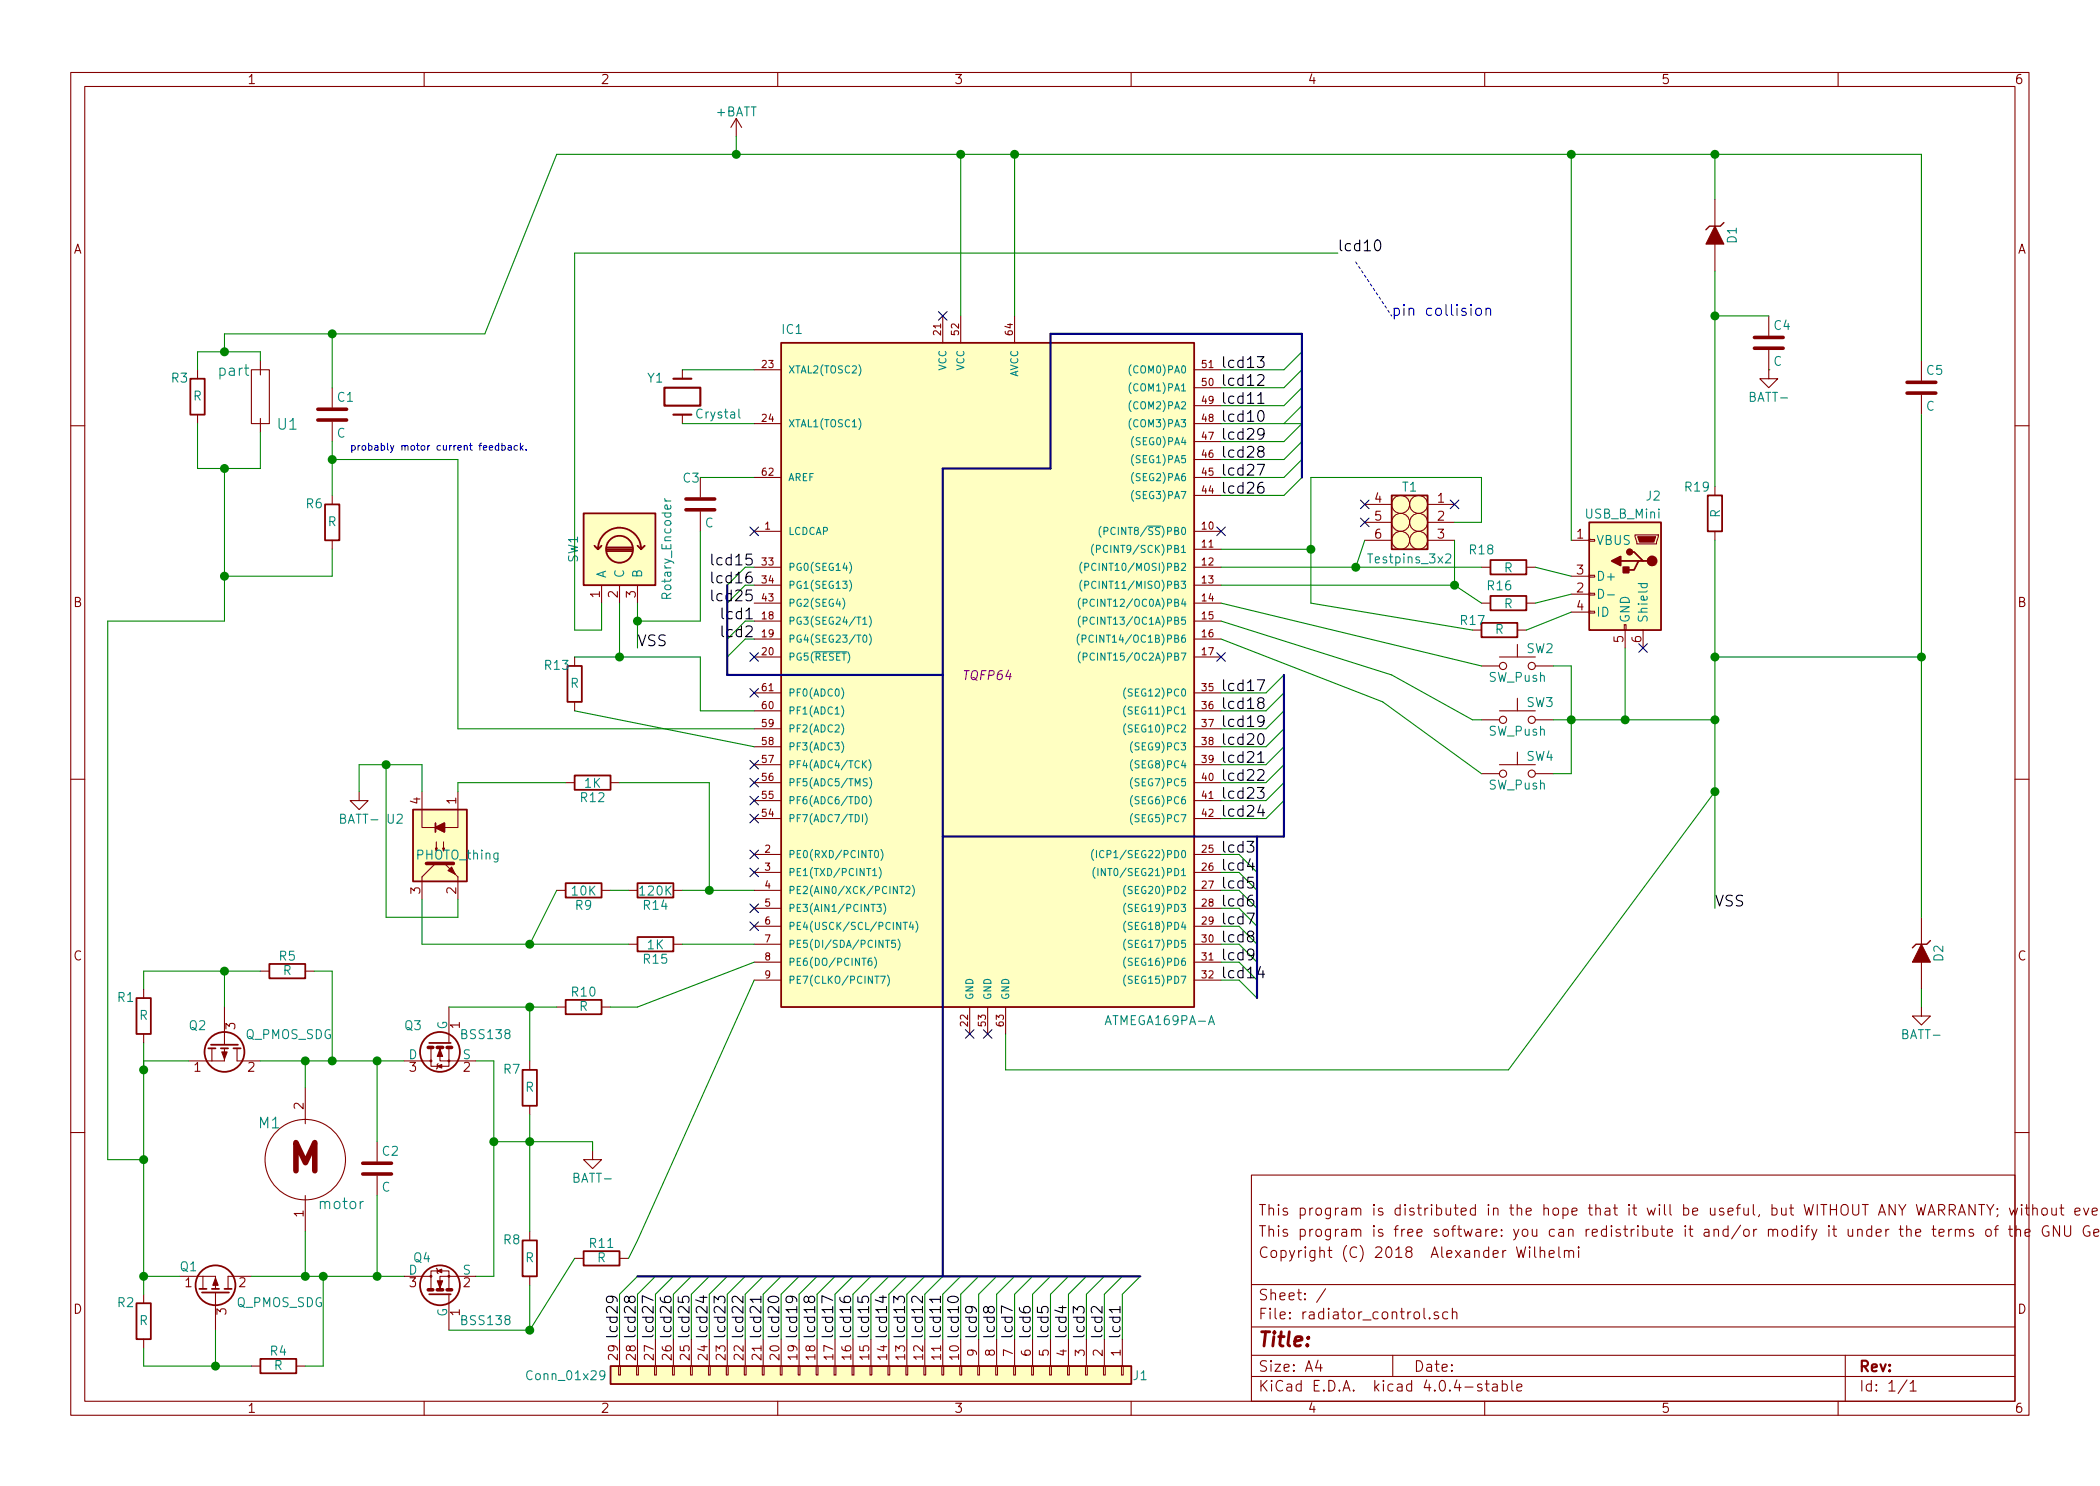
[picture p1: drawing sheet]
EESchema Schematic File Version 2
LIBS:parts
LIBS:radiator_control-cache
EELAYER 25 0
EELAYER END
$Descr A4 11693 8268
encoding utf-8
Sheet 1 1
Title ""
Date ""
Rev ""
Comp ""
Comment1 "Copyright (C) 2018  Alexander Wilhelmi"
Comment2 "This program is free software: you can redistribute it and/or modify it under the terms of the GNU General Public License as published by the Free Software Foundation, either version 3 of the License, or (at your option) any later version."
Comment3 "This program is distributed in the hope that it will be useful, but WITHOUT ANY WARRANTY; without even the implied warranty of MERCHANTABILITY or FITNESS FOR A PARTICULAR PURPOSE.  See the GNU General Public License for more details. You should have recei"
Comment4 ""
$EndDescr
$Comp
L ATMEGA169PA-A IC1
U 1 1
P 5500 3750
F 0 "IC1" H 4350 5650 50  0000 L BNN
F 1 "ATMEGA169PA-A" H 6150 1800 50  0000 L BNN
F 2 "TQFP64" H 5500 3750 50  0000 C CIN
F 3 "" H 5500 3750 50  0000 C CNN
	1    5500 3750
	1    0    0    -1  
$EndComp
$Comp
L Crystal Y1
U 1 1
P 3800 2200
F 0 "Y1" V 3900 2350 50  0000 C CNN
F 1 "Crystal" V 3700 2000 50  0000 C CNN
F 2 "" H 3800 2200 50  0000 C CNN
F 3 "" H 3800 2200 50  0000 C CNN
	1    3800 2200
	0    -1   -1   0   
$EndComp
$Comp
L BSS138 Q4
U 1 1
P 2450 7200
F 0 "Q4" V 2650 7250 50  0000 L CNN
F 1 "BSS138" V 2300 6800 50  0000 L CNN
F 2 "TO_SOT_Packages_SMD:SOT-23" H 2650 7125 50  0001 L CIN
F 3 "" H 2450 7200 50  0000 L CNN
	1    2450 7200
	0    -1   -1   0   
$EndComp
$Comp
L Q_PMOS_SDG Q2
U 1 1
P 1250 5800
F 0 "Q2" V 1150 5700 50  0000 R CNN
F 1 "Q_PMOS_SDG" V 1200 6400 50  0000 R CNN
F 2 "" H 1450 5900 50  0000 C CNN
F 3 "" H 1250 5800 50  0000 C CNN
	1    1250 5800
	0    1    1    0   
$EndComp
$Comp
L C C4
U 1 1
P 9850 1900
F 0 "C4" H 9875 2000 50  0000 L CNN
F 1 "C" H 9875 1800 50  0000 L CNN
F 2 "" H 9888 1750 50  0000 C CNN
F 3 "" H 9850 1900 50  0000 C CNN
	1    9850 1900
	1    0    0    -1  
$EndComp
$Comp
L motor M1
U 1 1
P 1700 6450
F 0 "M1" V 1900 6650 60  0000 C CNN
F 1 "motor" V 1450 6250 60  0000 C CNN
F 2 "" H 1700 6450 60  0001 C CNN
F 3 "" H 1700 6450 60  0001 C CNN
	1    1700 6450
	0    -1   -1   0   
$EndComp
$Comp
L +BATT #PWR01
U 1 1
P 4100 750
F 0 "#PWR01" H 4100 600 50  0001 C CNN
F 1 "+BATT" H 4100 890 50  0000 C CNN
F 2 "" H 4100 750 50  0001 C CNN
F 3 "" H 4100 750 50  0001 C CNN
	1    4100 750 
	1    0    0    -1  
$EndComp
$Comp
L Conn_01x29 J1
U 1 1
P 4850 7650
F 0 "J1" V 4850 9150 50  0000 C CNN
F 1 "Conn_01x29" V 4850 5950 50  0000 C CNN
F 2 "" H 4850 7650 50  0001 C CNN
F 3 "" H 4850 7650 50  0001 C CNN
	1    4850 7650
	0    1    1    0   
$EndComp
$Comp
L C C2
U 1 1
P 2100 6500
F 0 "C2" H 2125 6600 50  0000 L CNN
F 1 "C" H 2125 6400 50  0000 L CNN
F 2 "" H 2138 6350 50  0000 C CNN
F 3 "" H 2100 6500 50  0000 C CNN
	1    2100 6500
	1    0    0    -1  
$EndComp
$Comp
L Testpins_3x2 T1
U 1 1
P 7900 2900
F 0 "T1" H 7950 3100 50  0000 C CNN
F 1 "Testpins_3x2" H 7950 2700 50  0000 C CNN
F 2 "" H 7900 2900 50  0001 C CNN
F 3 "" H 7900 2900 50  0001 C CNN
	1    7900 2900
	-1   0    0    -1  
$EndComp
$Comp
L R R11
U 1 1
P 3350 7000
F 0 "R11" V 3430 7000 50  0000 C CNN
F 1 "R" V 3350 7000 50  0000 C CNN
F 2 "" H 3350 7000 50  0001 C CNN
F 3 "" H 3350 7000 50  0001 C CNN
	1    3350 7000
	0    -1   -1   0   
$EndComp
$Comp
L R R10
U 1 1
P 3250 5600
F 0 "R10" V 3330 5600 50  0000 C CNN
F 1 "R" V 3250 5600 50  0000 C CNN
F 2 "" H 3250 5600 50  0001 C CNN
F 3 "" H 3250 5600 50  0001 C CNN
	1    3250 5600
	0    -1   -1   0   
$EndComp
$Comp
L BSS138 Q3
U 1 1
P 2450 5800
F 0 "Q3" V 2350 5900 50  0000 L CNN
F 1 "BSS138" V 2400 5400 50  0000 L CNN
F 2 "TO_SOT_Packages_SMD:SOT-23" H 2650 5725 50  0001 L CIN
F 3 "" H 2450 5800 50  0000 L CNN
	1    2450 5800
	0    -1   1    0   
$EndComp
$Comp
L R R7
U 1 1
P 2950 6050
F 0 "R7" H 3050 5950 50  0000 C CNN
F 1 "R" H 2950 6050 50  0000 C CNN
F 2 "" H 2950 6050 50  0001 C CNN
F 3 "" H 2950 6050 50  0001 C CNN
	1    2950 6050
	-1   0    0    1   
$EndComp
$Comp
L R R8
U 1 1
P 2950 7000
F 0 "R8" H 3050 6900 50  0000 C CNN
F 1 "R" H 2950 7000 50  0000 C CNN
F 2 "" H 2950 7000 50  0001 C CNN
F 3 "" H 2950 7000 50  0001 C CNN
	1    2950 7000
	-1   0    0    1   
$EndComp
$Comp
L BATT- #PWR02
U 1 1
P 3300 6400
F 0 "#PWR02" H 3300 6150 50  0001 C CNN
F 1 "BATT-" H 3300 6250 50  0000 C CNN
F 2 "" H 3300 6400 50  0001 C CNN
F 3 "" H 3300 6400 50  0001 C CNN
	1    3300 6400
	1    0    0    -1  
$EndComp
$Comp
L Q_PMOS_SDG Q1
U 1 1
P 1200 7200
F 0 "Q1" V 1350 7100 50  0000 R CNN
F 1 "Q_PMOS_SDG" V 1150 7800 50  0000 R CNN
F 2 "" H 1400 7300 50  0000 C CNN
F 3 "" H 1200 7200 50  0000 C CNN
	1    1200 7200
	0    1    -1   0   
$EndComp
$Comp
L R R2
U 1 1
P 800 7350
F 0 "R2" H 900 7250 50  0000 C CNN
F 1 "R" H 800 7350 50  0000 C CNN
F 2 "" H 800 7350 50  0001 C CNN
F 3 "" H 800 7350 50  0001 C CNN
	1    800  7350
	-1   0    0    1   
$EndComp
$Comp
L R R1
U 1 1
P 800 5650
F 0 "R1" H 900 5550 50  0000 C CNN
F 1 "R" H 800 5650 50  0000 C CNN
F 2 "" H 800 5650 50  0001 C CNN
F 3 "" H 800 5650 50  0001 C CNN
	1    800  5650
	-1   0    0    1   
$EndComp
$Comp
L R R5
U 1 1
P 1600 5400
F 0 "R5" V 1680 5400 50  0000 C CNN
F 1 "R" V 1600 5400 50  0000 C CNN
F 2 "" H 1600 5400 50  0001 C CNN
F 3 "" H 1600 5400 50  0001 C CNN
	1    1600 5400
	0    -1   -1   0   
$EndComp
$Comp
L R R4
U 1 1
P 1550 7600
F 0 "R4" V 1630 7600 50  0000 C CNN
F 1 "R" V 1550 7600 50  0000 C CNN
F 2 "" H 1550 7600 50  0001 C CNN
F 3 "" H 1550 7600 50  0001 C CNN
	1    1550 7600
	0    -1   -1   0   
$EndComp
$Comp
L R R3
U 1 1
P 1100 2200
F 0 "R3" H 1200 2100 50  0000 C CNN
F 1 "R" H 1100 2200 50  0000 C CNN
F 2 "" H 1100 2200 50  0001 C CNN
F 3 "" H 1100 2200 50  0001 C CNN
	1    1100 2200
	-1   0    0    1   
$EndComp
$Comp
L part U1
U 1 1
P 1450 2200
F 0 "U1" H 1600 2050 60  0000 C CNN
F 1 "part" H 1300 2350 60  0000 C CNN
F 2 "" H 1450 2200 60  0001 C CNN
F 3 "" H 1450 2200 60  0001 C CNN
	1    1450 2200
	1    0    0    -1  
$EndComp
$Comp
L C C1
U 1 1
P 1850 2300
F 0 "C1" H 1875 2400 50  0000 L CNN
F 1 "C" H 1875 2200 50  0000 L CNN
F 2 "" H 1888 2150 50  0000 C CNN
F 3 "" H 1850 2300 50  0000 C CNN
	1    1850 2300
	1    0    0    -1  
$EndComp
$Comp
L R R6
U 1 1
P 1850 2900
F 0 "R6" H 1950 2800 50  0000 C CNN
F 1 "R" H 1850 2900 50  0000 C CNN
F 2 "" H 1850 2900 50  0001 C CNN
F 3 "" H 1850 2900 50  0001 C CNN
	1    1850 2900
	-1   0    0    1   
$EndComp
$Comp
L ZENER_or_so D2
U 1 1
P 10700 5300
F 0 "D2" H 10700 5400 50  0000 C CNN
F 1 "ZENER" H 10700 5200 50  0001 C CNN
F 2 "" H 10700 5300 50  0000 C CNN
F 3 "" H 10700 5300 50  0000 C CNN
	1    10700 5300
	0    1    1    0   
$EndComp
$Comp
L C C5
U 1 1
P 10700 2150
F 0 "C5" H 10725 2250 50  0000 L CNN
F 1 "C" H 10725 2050 50  0000 L CNN
F 2 "" H 10738 2000 50  0000 C CNN
F 3 "" H 10700 2150 50  0000 C CNN
	1    10700 2150
	1    0    0    -1  
$EndComp
$Comp
L Rotary_Encoder SW1
U 1 1
P 3450 3050
F 0 "SW1" H 3450 3310 50  0000 C CNN
F 1 "Rotary_Encoder" H 3450 2790 50  0000 C CNN
F 2 "" H 3350 3210 50  0001 C CNN
F 3 "" H 3450 3310 50  0001 C CNN
	1    3450 3050
	0    -1   -1   0   
$EndComp
$Comp
L SW_Push SW2
U 1 1
P 8450 3700
F 0 "SW2" H 8500 3800 50  0000 L CNN
F 1 "SW_Push" H 8450 3640 50  0000 C CNN
F 2 "" H 8450 3900 50  0001 C CNN
F 3 "" H 8450 3900 50  0001 C CNN
	1    8450 3700
	1    0    0    -1  
$EndComp
$Comp
L SW_Push SW3
U 1 1
P 8450 4000
F 0 "SW3" H 8500 4100 50  0000 L CNN
F 1 "SW_Push" H 8450 3940 50  0000 C CNN
F 2 "" H 8450 4200 50  0001 C CNN
F 3 "" H 8450 4200 50  0001 C CNN
	1    8450 4000
	1    0    0    -1  
$EndComp
$Comp
L SW_Push SW4
U 1 1
P 8450 4300
F 0 "SW4" H 8500 4400 50  0000 L CNN
F 1 "SW_Push" H 8450 4240 50  0000 C CNN
F 2 "" H 8450 4500 50  0001 C CNN
F 3 "" H 8450 4500 50  0001 C CNN
	1    8450 4300
	1    0    0    -1  
$EndComp
$Comp
L ZENER_or_so D1
U 1 1
P 9550 1300
F 0 "D1" H 9550 1400 50  0000 C CNN
F 1 "ZENER" H 9550 1200 50  0001 C CNN
F 2 "" H 9550 1300 50  0000 C CNN
F 3 "" H 9550 1300 50  0000 C CNN
	1    9550 1300
	0    1    1    0   
$EndComp
$Comp
L USB_B_Mini J2
U 1 1
P 9050 3200
F 0 "J2" H 8850 3650 50  0000 L CNN
F 1 "USB_B_Mini" H 8850 3550 50  0000 L CNN
F 2 "" H 9200 3150 50  0001 C CNN
F 3 "" H 9200 3150 50  0001 C CNN
	1    9050 3200
	-1   0    0    -1  
$EndComp
$Comp
L R R19
U 1 1
P 9550 2850
F 0 "R19" H 9450 3000 50  0000 C CNN
F 1 "R" V 9550 2850 50  0000 C CNN
F 2 "" H 9550 2850 50  0001 C CNN
F 3 "" H 9550 2850 50  0001 C CNN
	1    9550 2850
	1    0    0    -1  
$EndComp
$Comp
L R R13
U 1 1
P 3200 3800
F 0 "R13" H 3300 3700 50  0000 C CNN
F 1 "R" H 3200 3800 50  0000 C CNN
F 2 "" H 3200 3800 50  0001 C CNN
F 3 "" H 3200 3800 50  0001 C CNN
	1    3200 3800
	-1   0    0    1   
$EndComp
Text Label 9550 5050 0    60   ~ 0
VSS
Text Label 3550 3600 0    60   ~ 0
VSS
$Comp
L BATT- #PWR03
U 1 1
P 2000 4400
F 0 "#PWR03" H 2000 4150 50  0001 C CNN
F 1 "BATT-" H 2000 4250 50  0000 C CNN
F 2 "" H 2000 4400 50  0001 C CNN
F 3 "" H 2000 4400 50  0001 C CNN
	1    2000 4400
	1    0    0    -1  
$EndComp
$Comp
L R R12
U 1 1
P 3300 4350
F 0 "R12" V 3380 4350 50  0000 C CNN
F 1 "1K" V 3300 4350 50  0000 C CNN
F 2 "" H 3300 4350 50  0001 C CNN
F 3 "" H 3300 4350 50  0001 C CNN
	1    3300 4350
	0    1    1    0   
$EndComp
$Comp
L R R14
U 1 1
P 3650 4950
F 0 "R14" V 3730 4950 50  0000 C CNN
F 1 "120K" V 3650 4950 50  0000 C CNN
F 2 "" H 3650 4950 50  0001 C CNN
F 3 "" H 3650 4950 50  0001 C CNN
	1    3650 4950
	0    1    1    0   
$EndComp
$Comp
L R R15
U 1 1
P 3650 5250
F 0 "R15" V 3730 5250 50  0000 C CNN
F 1 "1K" V 3650 5250 50  0000 C CNN
F 2 "" H 3650 5250 50  0001 C CNN
F 3 "" H 3650 5250 50  0001 C CNN
	1    3650 5250
	0    1    1    0   
$EndComp
$Comp
L R R9
U 1 1
P 3250 4950
F 0 "R9" V 3330 4950 50  0000 C CNN
F 1 "10K" V 3250 4950 50  0000 C CNN
F 2 "" H 3250 4950 50  0001 C CNN
F 3 "" H 3250 4950 50  0001 C CNN
	1    3250 4950
	0    1    1    0   
$EndComp
$Comp
L LTV-358T U2
U 1 1
P 2450 4700
F 0 "U2" V 2300 4450 50  0000 C CNN
F 1 "PHOTO_thing" V 2500 4800 50  0000 C CNN
F 2 "" H 2450 4700 50  0000 C CNN
F 3 "" H 2450 4700 50  0000 C CNN
	1    2450 4700
	0    1    1    0   
$EndComp
$Comp
L R R18
U 1 1
P 8400 3150
F 0 "R18" V 8300 3000 50  0000 C CNN
F 1 "R" V 8400 3150 50  0000 C CNN
F 2 "" H 8400 3150 50  0001 C CNN
F 3 "" H 8400 3150 50  0001 C CNN
	1    8400 3150
	0    1    1    0   
$EndComp
$Comp
L R R17
U 1 1
P 8350 3500
F 0 "R17" V 8400 3650 50  0000 C CNN
F 1 "R" V 8350 3500 50  0000 C CNN
F 2 "" H 8350 3500 50  0001 C CNN
F 3 "" H 8350 3500 50  0001 C CNN
	1    8350 3500
	0    -1   -1   0   
$EndComp
$Comp
L R R16
U 1 1
P 8400 3350
F 0 "R16" V 8300 3300 50  0000 C CNN
F 1 "R" V 8400 3350 50  0000 C CNN
F 2 "" H 8400 3350 50  0001 C CNN
F 3 "" H 8400 3350 50  0001 C CNN
	1    8400 3350
	0    1    1    0   
$EndComp
Text Notes 1950 2500 0    39   ~ 0
probably motor current feedback.
$Comp
L C C3
U 1 1
P 3900 2800
F 0 "C3" H 3800 2950 50  0000 L CNN
F 1 "C" H 3925 2700 50  0000 L CNN
F 2 "" H 3938 2650 50  0000 C CNN
F 3 "" H 3900 2800 50  0000 C CNN
	1    3900 2800
	1    0    0    -1  
$EndComp
Entry Wire Line
	4050 3550 4150 3450
Entry Wire Line
	4050 3650 4150 3550
Entry Wire Line
	6900 4750 7000 4850
Entry Wire Line
	6900 4850 7000 4950
Entry Wire Line
	6900 4950 7000 5050
Entry Wire Line
	6900 5050 7000 5150
Entry Wire Line
	6900 5150 7000 5250
Entry Wire Line
	6900 5250 7000 5350
Entry Wire Line
	6900 5350 7000 5450
Entry Wire Line
	4050 3250 4150 3150
Entry Wire Line
	4050 3350 4150 3250
Text Label 4200 3450 2    60   ~ 0
lcd1
Text Label 4200 3550 2    60   ~ 0
lcd2
Text Label 6800 4750 0    60   ~ 0
lcd3
Text Label 6800 4850 0    60   ~ 0
lcd4
Text Label 6800 4950 0    60   ~ 0
lcd5
Text Label 6800 5050 0    60   ~ 0
lcd6
Text Label 6800 5150 0    60   ~ 0
lcd7
Text Label 6800 5250 0    60   ~ 0
lcd8
Text Label 6800 5350 0    60   ~ 0
lcd9
Text Label 6800 2350 0    60   ~ 0
lcd10
Text Label 6800 2050 0    60   ~ 0
lcd13
Text Label 6800 2150 0    60   ~ 0
lcd12
Text Label 6800 2250 0    60   ~ 0
lcd11
Text Label 6800 5450 0    60   ~ 0
lcd14
Text Notes 7750 1750 0    60   ~ 0
pin collision
Text Label 6150 7450 1    60   ~ 0
lcd2
Text Label 6050 7450 1    60   ~ 0
lcd3
Text Label 5950 7450 1    60   ~ 0
lcd4
Text Label 5850 7450 1    60   ~ 0
lcd5
Text Label 5750 7450 1    60   ~ 0
lcd6
Text Label 5650 7450 1    60   ~ 0
lcd7
Text Label 5550 7450 1    60   ~ 0
lcd8
Text Label 5450 7450 1    60   ~ 0
lcd9
Text Label 5350 7450 1    60   ~ 0
lcd10
Text Label 5250 7450 1    60   ~ 0
lcd11
Text Label 5150 7450 1    60   ~ 0
lcd12
Text Label 5050 7450 1    60   ~ 0
lcd13
Text Label 4950 7450 1    60   ~ 0
lcd14
Text Label 4850 7450 1    60   ~ 0
lcd15
Text Label 4750 7450 1    60   ~ 0
lcd16
Text Label 4650 7450 1    60   ~ 0
lcd17
Text Label 4550 7450 1    60   ~ 0
lcd18
Text Label 4450 7450 1    60   ~ 0
lcd19
Text Label 4350 7450 1    60   ~ 0
lcd20
Text Label 4250 7450 1    60   ~ 0
lcd21
Text Label 4150 7450 1    60   ~ 0
lcd22
Text Label 4050 7450 1    60   ~ 0
lcd23
Text Label 3950 7450 1    60   ~ 0
lcd24
Text Label 3850 7450 1    60   ~ 0
lcd25
Text Label 3750 7450 1    60   ~ 0
lcd26
Text Label 3650 7450 1    60   ~ 0
lcd27
Text Label 3550 7450 1    60   ~ 0
lcd28
Text Label 3450 7450 1    60   ~ 0
lcd29
Entry Wire Line
	6900 5450 7000 5550
Entry Wire Line
	6250 7200 6350 7100
Entry Wire Line
	6150 7200 6250 7100
Entry Wire Line
	6050 7200 6150 7100
Entry Wire Line
	5950 7200 6050 7100
Entry Wire Line
	5850 7200 5950 7100
Entry Wire Line
	5750 7200 5850 7100
Entry Wire Line
	5650 7200 5750 7100
Entry Wire Line
	5550 7200 5650 7100
Entry Wire Line
	5450 7200 5550 7100
Entry Wire Line
	5350 7200 5450 7100
Entry Wire Line
	5250 7200 5350 7100
Entry Wire Line
	5150 7200 5250 7100
Entry Wire Line
	5050 7200 5150 7100
Entry Wire Line
	4950 7200 5050 7100
Entry Wire Line
	4850 7200 4950 7100
Entry Wire Line
	4750 7200 4850 7100
Entry Wire Line
	4650 7200 4750 7100
Entry Wire Line
	4550 7200 4650 7100
Entry Wire Line
	4450 7200 4550 7100
Entry Wire Line
	4350 7200 4450 7100
Entry Wire Line
	4250 7200 4350 7100
Entry Wire Line
	4150 7200 4250 7100
Entry Wire Line
	4050 7200 4150 7100
Entry Wire Line
	3950 7200 4050 7100
Entry Wire Line
	3850 7200 3950 7100
Entry Wire Line
	3750 7200 3850 7100
Entry Wire Line
	3650 7200 3750 7100
Entry Wire Line
	3550 7200 3650 7100
Entry Wire Line
	3450 7200 3550 7100
Text Label 4200 3150 2    60   ~ 0
lcd15
Text Label 4200 3250 2    60   ~ 0
lcd16
Text Label 6800 3850 0    60   ~ 0
lcd17
Text Label 6800 3950 0    60   ~ 0
lcd18
Text Label 6800 4050 0    60   ~ 0
lcd19
Text Label 6800 4150 0    60   ~ 0
lcd20
Text Label 6800 4250 0    60   ~ 0
lcd21
Text Label 6800 4350 0    60   ~ 0
lcd22
Text Label 6800 4450 0    60   ~ 0
lcd23
Text Label 6800 4550 0    60   ~ 0
lcd24
Text Label 4200 3350 2    60   ~ 0
lcd25
Text Label 6800 2750 0    60   ~ 0
lcd26
Text Label 6800 2650 0    60   ~ 0
lcd27
Text Label 6800 2550 0    60   ~ 0
lcd28
Text Label 6800 2450 0    60   ~ 0
lcd29
Entry Wire Line
	7050 4550 7150 4450
Entry Wire Line
	7050 4450 7150 4350
Entry Wire Line
	7050 4350 7150 4250
Entry Wire Line
	7050 4250 7150 4150
Entry Wire Line
	7050 4150 7150 4050
Entry Wire Line
	7050 4050 7150 3950
Entry Wire Line
	7050 3950 7150 3850
Entry Wire Line
	7050 3850 7150 3750
Entry Wire Line
	7150 2750 7250 2650
Entry Wire Line
	7150 2650 7250 2550
Entry Wire Line
	7150 2550 7250 2450
Entry Wire Line
	7150 2450 7250 2350
Entry Wire Line
	7150 2350 7250 2250
Entry Wire Line
	7150 2250 7250 2150
Entry Wire Line
	7150 2150 7250 2050
Entry Wire Line
	7150 2050 7250 1950
Text Label 7450 1400 0    60   ~ 0
lcd10
NoConn ~ 4200 4550
NoConn ~ 4200 4450
NoConn ~ 4200 4350
NoConn ~ 4200 4250
NoConn ~ 4200 3850
NoConn ~ 4200 3650
NoConn ~ 4200 5050
NoConn ~ 4200 5150
NoConn ~ 4200 4850
NoConn ~ 4200 4750
NoConn ~ 4200 2950
NoConn ~ 6800 2950
NoConn ~ 6800 3650
NoConn ~ 5250 1750
NoConn ~ 5500 5750
NoConn ~ 5400 5750
NoConn ~ 9150 3600
NoConn ~ 7600 2800
NoConn ~ 7600 2900
NoConn ~ 8100 2800
Text Label 6250 7450 1    60   ~ 0
lcd1
$Comp
L BATT- #PWR04
U 1 1
P 10700 5600
F 0 "#PWR04" H 10700 5350 50  0001 C CNN
F 1 "BATT-" H 10700 5450 50  0000 C CNN
F 2 "" H 10700 5600 50  0001 C CNN
F 3 "" H 10700 5600 50  0001 C CNN
	1    10700 5600
	1    0    0    -1  
$EndComp
Wire Wire Line
	3550 5600 4200 5350
Wire Wire Line
	2950 6200 2950 6850
Wire Wire Line
	3300 6350 3300 6400
Connection ~ 2950 6350
Wire Wire Line
	2100 5900 2100 6350
Connection ~ 2100 5900
Wire Wire Line
	2100 7100 2100 6650
Wire Wire Line
	1400 7100 2250 7100
Connection ~ 2100 7100
Connection ~ 1700 7100
Wire Wire Line
	1700 7100 1700 6850
Connection ~ 1700 5900
Wire Wire Line
	1450 5900 2250 5900
Wire Wire Line
	1700 5900 1700 6050
Wire Wire Line
	800  7600 1400 7600
Wire Wire Line
	1200 7600 1200 7400
Wire Wire Line
	800  5400 1450 5400
Connection ~ 1250 5400
Wire Wire Line
	1250 5600 1250 5400
Connection ~ 1200 7600
Wire Wire Line
	2650 5900 2750 5900
Wire Wire Line
	2750 5900 2750 7100
Wire Wire Line
	2750 7100 2650 7100
Connection ~ 2750 6350
Wire Wire Line
	2500 7400 2950 7400
Wire Wire Line
	2950 7400 3200 7000
Wire Wire Line
	3400 5600 3550 5600
Wire Wire Line
	2750 6350 3300 6350
Wire Wire Line
	1850 5900 1850 5400
Connection ~ 1850 5900
Wire Wire Line
	1800 7600 1800 7100
Connection ~ 1800 7100
Connection ~ 2950 5600
Wire Wire Line
	2500 5600 3100 5600
Wire Wire Line
	2950 5600 2950 5900
Wire Wire Line
	2950 7400 2950 7150
Connection ~ 2950 7400
Wire Wire Line
	3500 7000 3550 6900
Wire Wire Line
	3550 6900 4200 5450
Connection ~ 800  6450
Connection ~ 800  5950
Connection ~ 800  7100
Wire Wire Line
	800  5900 800  7200
Wire Wire Line
	600  6450 800  6450
Wire Wire Line
	1050 5900 800  5900
Wire Wire Line
	800  7100 1000 7100
Wire Wire Line
	1250 1850 2700 1850
Connection ~ 1850 1850
Connection ~ 1850 2550
Wire Wire Line
	6800 3350 8250 3700
Wire Wire Line
	6800 3450 7750 3750
Wire Wire Line
	7750 3750 8200 4000
Wire Wire Line
	8200 4000 8250 4000
Wire Wire Line
	6800 3550 7700 3900
Wire Wire Line
	7700 3900 8250 4300
Wire Wire Line
	1850 2450 1850 2750
Wire Wire Line
	1850 1850 1850 2150
Connection ~ 1250 2600
Wire Wire Line
	1100 2350 1100 2600
Wire Wire Line
	1100 2600 1450 2600
Wire Wire Line
	1450 2600 1450 2400
Wire Wire Line
	1250 2600 1250 3450
Wire Wire Line
	1250 3450 600  3450
Wire Wire Line
	600  3450 600  6450
Wire Wire Line
	800  5500 800  5400
Wire Wire Line
	800  5800 800  5950
Wire Wire Line
	800  7500 800  7600
Wire Wire Line
	1800 7600 1700 7600
Wire Wire Line
	1850 5400 1750 5400
Wire Wire Line
	10700 2300 10700 5100
Wire Wire Line
	10700 5500 10700 5600
Wire Wire Line
	1100 1950 1450 1950
Wire Wire Line
	1450 1950 1450 2000
Wire Wire Line
	1100 1950 1100 2050
Connection ~ 10700 3650
Wire Wire Line
	9550 4000 8650 4000
Wire Wire Line
	9550 3000 9550 5050
Wire Wire Line
	9550 3650 10700 3650
Connection ~ 8750 4000
Wire Wire Line
	8750 3700 8750 4300
Wire Wire Line
	8750 3700 8650 3700
Wire Wire Line
	8750 4300 8650 4300
Connection ~ 1250 1950
Wire Wire Line
	1250 1950 1250 1850
Wire Wire Line
	1850 2550 2550 2550
Connection ~ 1250 3200
Wire Wire Line
	1850 3050 1850 3200
Wire Wire Line
	1850 3200 1250 3200
Wire Wire Line
	3800 2350 4200 2350
Wire Wire Line
	3800 2050 4200 2050
Wire Wire Line
	2700 1850 3100 850 
Wire Wire Line
	3100 850  10700 850 
Connection ~ 4100 850 
Wire Wire Line
	4100 850  4100 750 
Wire Wire Line
	9550 850  9550 1100
Wire Wire Line
	9550 1500 9550 2700
Wire Wire Line
	10700 850  10700 2000
Connection ~ 9550 1750
Wire Wire Line
	9550 1750 9850 1750
Wire Wire Line
	9850 2050 9850 2050
Connection ~ 9550 850 
Connection ~ 9550 3650
Connection ~ 9550 4400
Wire Wire Line
	8750 850  8750 3000
Connection ~ 8750 850 
Wire Wire Line
	5650 850  5650 1750
Connection ~ 5650 850 
Wire Wire Line
	4200 4150 3200 3950
Wire Wire Line
	3200 3650 3900 3650
Connection ~ 3450 3650
Wire Wire Line
	3450 3350 3450 3650
Wire Wire Line
	3550 3350 3550 3600
Wire Wire Line
	3350 3350 3350 3500
Wire Wire Line
	3350 3500 3200 3500
Wire Wire Line
	3200 3500 3200 1400
Wire Wire Line
	3200 1400 7450 1400
Wire Wire Line
	6800 2350 7250 2350
Wire Wire Line
	5350 850  5350 1750
Connection ~ 5350 850 
Wire Wire Line
	3900 3650 3900 3950
Wire Wire Line
	3900 3950 4200 3950
Wire Wire Line
	2550 4050 4200 4050
Wire Wire Line
	2550 2550 2550 4050
Wire Wire Line
	2550 4350 3150 4350
Wire Wire Line
	3450 4350 3950 4350
Wire Wire Line
	3950 4350 3950 4950
Wire Wire Line
	3800 4950 4200 4950
Connection ~ 3950 4950
Wire Wire Line
	3400 4950 3500 4950
Wire Wire Line
	2350 5000 2350 5250
Wire Wire Line
	2350 5250 3500 5250
Wire Wire Line
	2550 5000 2550 5100
Wire Wire Line
	2000 4400 2000 4250
Wire Wire Line
	2000 4250 2350 4250
Wire Wire Line
	2350 4250 2350 4400
Wire Wire Line
	2550 5100 2150 5100
Wire Wire Line
	2150 5100 2150 4250
Connection ~ 2150 4250
Wire Wire Line
	3800 5250 4200 5250
Wire Wire Line
	3100 4950 2950 5250
Connection ~ 2950 5250
Wire Wire Line
	2550 4350 2550 4400
Wire Wire Line
	7300 3050 6800 3050
Wire Wire Line
	6800 3150 8250 3150
Wire Wire Line
	8550 3150 8750 3200
Wire Wire Line
	6800 3250 8100 3250
Wire Wire Line
	8550 3350 8750 3300
Wire Wire Line
	8500 3500 8750 3400
Wire Wire Line
	7300 2650 8250 2650
Wire Wire Line
	7300 2650 7300 3350
Connection ~ 7300 3050
Wire Wire Line
	7600 3000 7550 3150
Connection ~ 7550 3150
Wire Wire Line
	8100 3250 8100 3000
Wire Wire Line
	7300 3350 8200 3500
Wire Wire Line
	9050 3600 9050 4000
Wire Wire Line
	5600 5750 5600 5950
Wire Wire Line
	5600 5950 8400 5950
Wire Wire Line
	3900 2650 4200 2650
Wire Wire Line
	3900 2950 3900 3450
Wire Wire Line
	3900 3450 3550 3450
Connection ~ 3550 3450
Wire Wire Line
	4150 3550 4200 3550
Wire Wire Line
	6150 7200 6150 7450
Wire Wire Line
	6250 7200 6250 7450
Wire Wire Line
	6900 4750 6800 4750
Wire Wire Line
	6900 4850 6800 4850
Wire Wire Line
	6900 4950 6800 4950
Wire Wire Line
	6900 5050 6800 5050
Wire Wire Line
	6900 5150 6800 5150
Wire Wire Line
	6900 5250 6800 5250
Wire Wire Line
	6900 5350 6800 5350
Wire Wire Line
	6050 7200 6050 7450
Wire Wire Line
	5950 7200 5950 7450
Wire Wire Line
	5850 7200 5850 7450
Wire Wire Line
	5750 7200 5750 7450
Wire Wire Line
	5650 7200 5650 7450
Wire Wire Line
	5550 7200 5550 7450
Wire Wire Line
	5450 7200 5450 7450
Wire Wire Line
	6800 2050 7150 2050
Wire Wire Line
	6800 2150 7150 2150
Wire Wire Line
	6800 2250 7150 2250
Wire Bus Line
	7250 1850 7250 2650
Wire Wire Line
	5350 7200 5350 7450
Wire Wire Line
	5250 7200 5250 7450
Wire Wire Line
	5150 7200 5150 7450
Wire Wire Line
	5050 7200 5050 7450
Wire Wire Line
	6900 5450 6800 5450
Wire Wire Line
	4150 3250 4200 3250
Wire Wire Line
	4150 3150 4200 3150
Wire Notes Line
	7550 1450 7750 1750
Wire Wire Line
	3450 7450 3450 7200
Wire Wire Line
	3550 7200 3550 7450
Wire Wire Line
	3650 7450 3650 7200
Wire Wire Line
	4850 7450 4850 7200
Wire Wire Line
	4750 7450 4750 7200
Wire Wire Line
	4650 7450 4650 7200
Wire Wire Line
	4550 7450 4550 7200
Wire Wire Line
	4450 7450 4450 7200
Wire Wire Line
	4350 7450 4350 7200
Wire Wire Line
	4250 7450 4250 7200
Wire Wire Line
	4150 7450 4150 7200
Wire Wire Line
	4050 7450 4050 7200
Wire Wire Line
	3950 7450 3950 7200
Wire Wire Line
	3850 7450 3850 7200
Wire Wire Line
	3750 7450 3750 7200
Wire Wire Line
	4950 7450 4950 7200
Wire Bus Line
	4050 3750 5250 3750
Wire Bus Line
	5250 7100 5250 2600
Wire Bus Line
	4050 3250 4050 3750
Wire Bus Line
	3550 7100 6350 7100
Wire Wire Line
	8400 5950 9550 4400
Connection ~ 9550 4000
Wire Bus Line
	7000 4650 7000 5550
Wire Bus Line
	7150 4650 5250 4650
Wire Bus Line
	7150 3750 7150 4650
Wire Wire Line
	6800 3850 7050 3850
Wire Wire Line
	6800 4550 7050 4550
Wire Wire Line
	6800 4450 7050 4450
Wire Wire Line
	6800 4350 7050 4350
Wire Wire Line
	6800 4250 7050 4250
Wire Wire Line
	6800 4150 7050 4150
Wire Wire Line
	6800 4050 7050 4050
Wire Wire Line
	6800 3950 7050 3950
Connection ~ 9050 4000
Wire Bus Line
	7250 1850 5850 1850
Wire Wire Line
	8100 3250 8250 3350
Connection ~ 8100 3250
Wire Wire Line
	8250 2650 8250 2900
Wire Wire Line
	8250 2900 8100 2900
Wire Wire Line
	6800 2750 7150 2750
Wire Wire Line
	6800 2650 7150 2650
Wire Wire Line
	6800 2550 7150 2550
Wire Wire Line
	6800 2450 7150 2450
Wire Bus Line
	5850 1850 5850 2600
Wire Bus Line
	5850 2600 5250 2600
Wire Wire Line
	4150 3450 4200 3450
$Comp
L BATT- #PWR05
U 1 1
P 9850 2050
F 0 "#PWR05" H 9850 1800 50  0001 C CNN
F 1 "BATT-" H 9850 1900 50  0000 C CNN
F 2 "" H 9850 2050 50  0001 C CNN
F 3 "" H 9850 2050 50  0001 C CNN
	1    9850 2050
	1    0    0    -1  
$EndComp
$EndSCHEMATC
